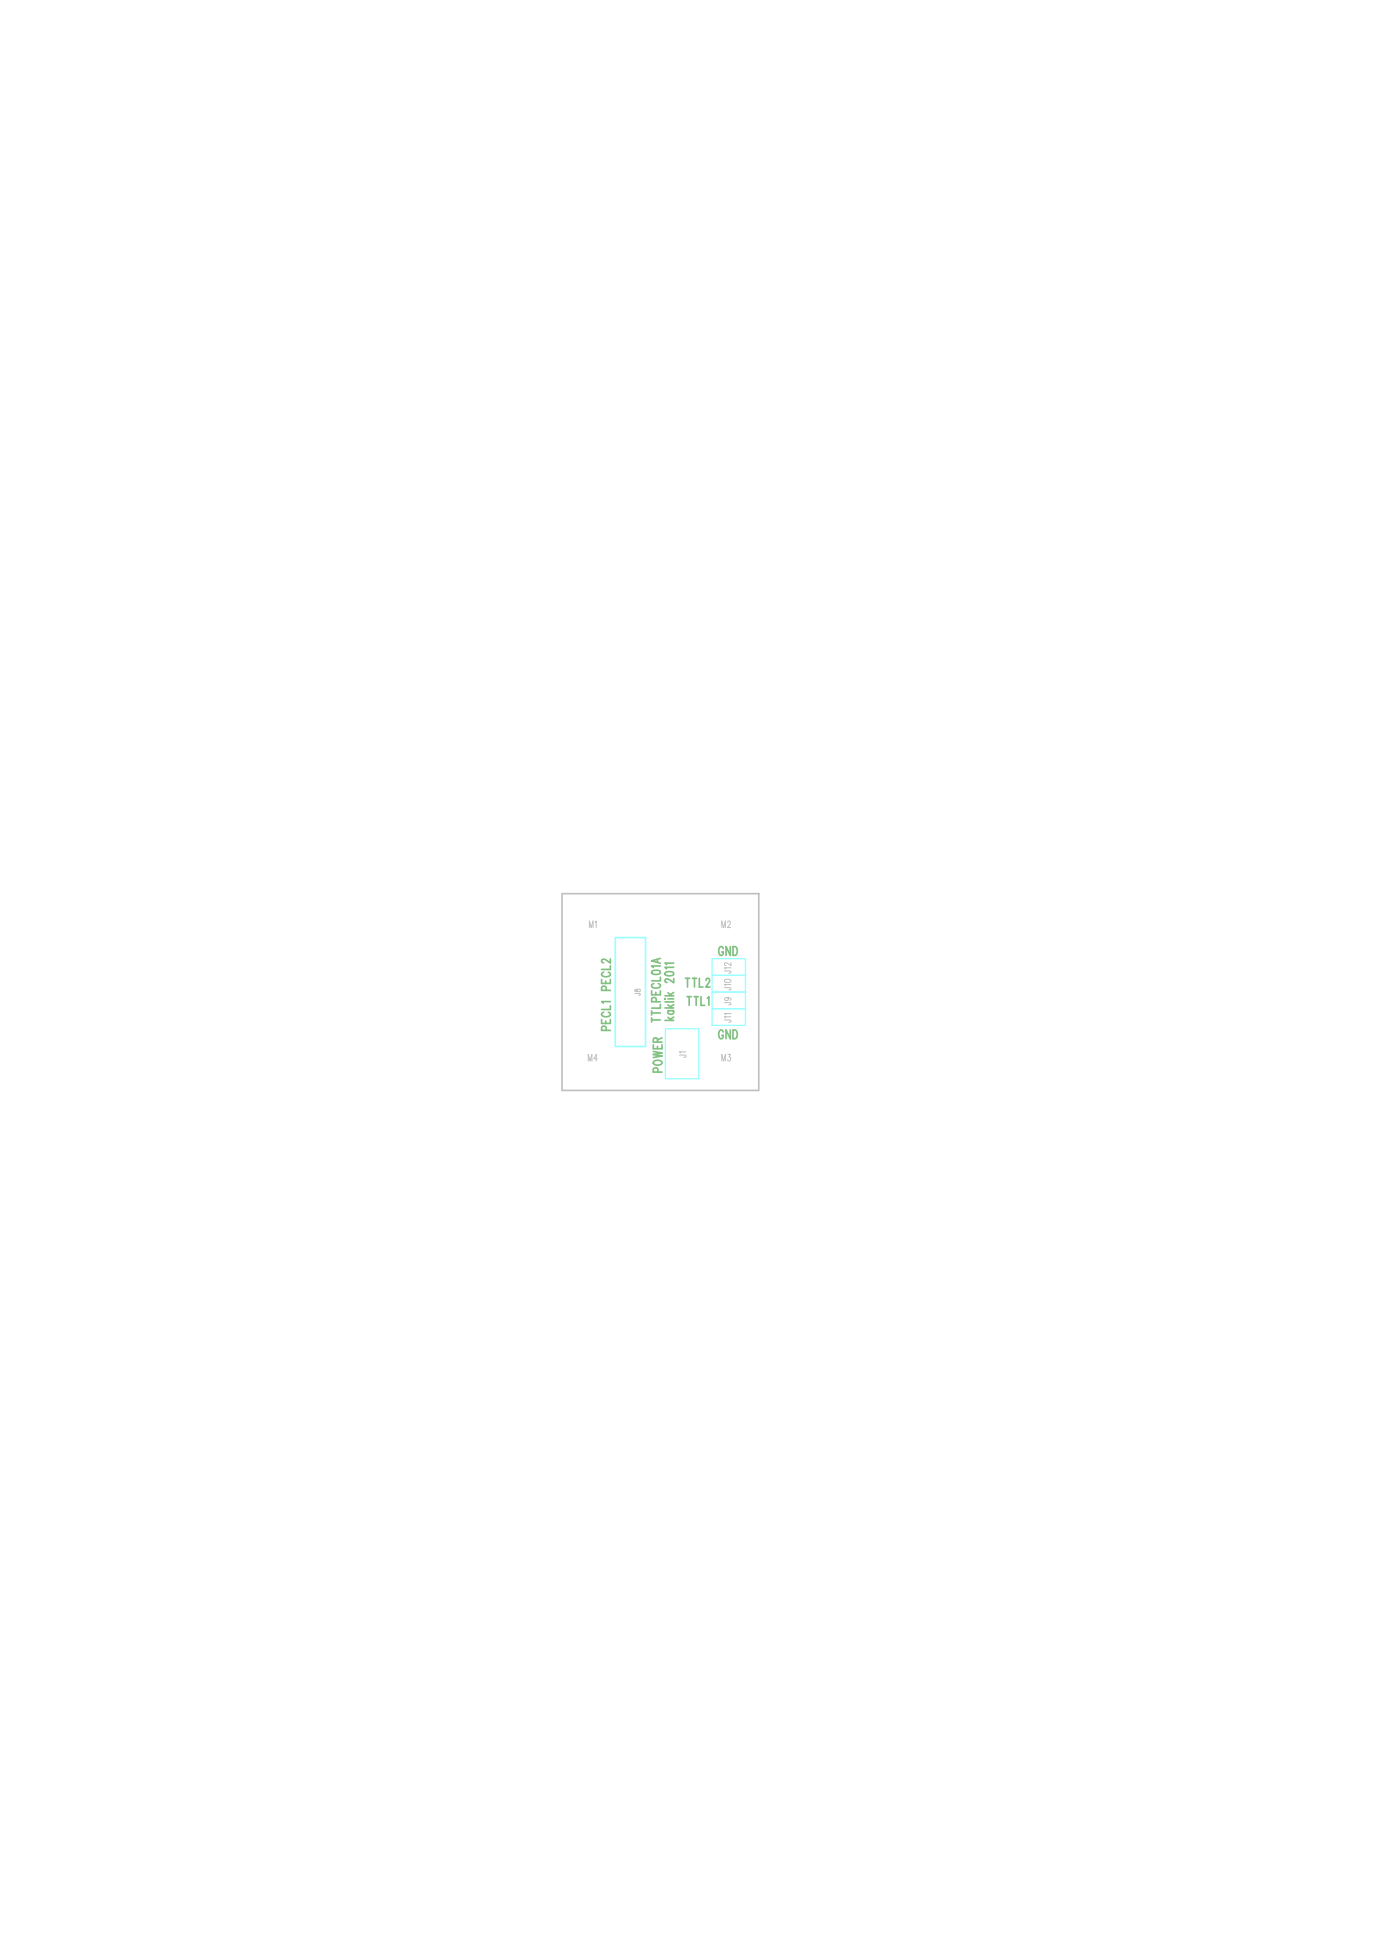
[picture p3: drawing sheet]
<svg xmlns="http://www.w3.org/2000/svg" width="210mm" height="297mm" viewBox="0 0 210 297" stroke-linecap="round" stroke-linejoin="round" font-family="sans-serif">
<path d="M85.6 136.1h30v30h-30z" fill="none" stroke="#c0c0c0" stroke-width=".25"/>
<path d="M101.4 156.7h5v7.6h-5zM108.5 148.6h5v2.5h-5zM108.5 151.1h5v2.6h-5zM108.5 153.7h5v2.5h-5zM108.5 146h5v2.6h-5z" fill="none" stroke="#9bffff" stroke-width=".2"/>
<path d="M93.7 142.8h4.6v16.6h-4.6z" fill="none" stroke="#9bffff" stroke-width=".25"/>
<g font-size="2" fill="#80c080">
<text x="109.5" y="145.5">GND</text>
<text x="93" y="150.9" transform="rotate(-90 93 150.9)">PECL2</text>
<text x="100.6" y="155.7" transform="rotate(-90 100.6 155.7)">TTLPECL01A</text>
<text x="102.6" y="155.4" transform="rotate(-90 102.6 155.4)">kaklik 2011</text>
<text x="104.4" y="150.4">TTL2</text>
<text x="104.7" y="153.1">TTL1</text>
<text x="93" y="157" transform="rotate(-90 93 157)">PECL1</text>
<text x="109.5" y="158.2">GND</text>
<text x="100.8" y="163.3" transform="rotate(-90 100.8 163.3)">POWER</text>
</g>
<g font-size="1.5" fill="#c0c0c0">
<text x="89.8" y="141.2">M1</text>
<text x="110" y="141.2">M2</text>
<text x="111.3" y="148.2" transform="rotate(-90 111.3 148.2)">J12</text>
<text x="111.3" y="155.7" transform="rotate(-90 111.3 155.7)">J11</text>
<text x="111.3" y="153" transform="rotate(-90 111.3 153)">J9</text>
<text x="111.3" y="150.7" transform="rotate(-90 111.3 150.7)">J10</text>
<text x="89.7" y="161.5">M4</text>
<text x="104.4" y="161" transform="rotate(-90 104.4 161)">J1</text>
<text x="110" y="161.5">M3</text>
</g>
<text font-size="1.3" fill="#c0c0c0" x="97.5" y="151.6" transform="rotate(-90 97.5 151.6)">J8</text>
</svg>
